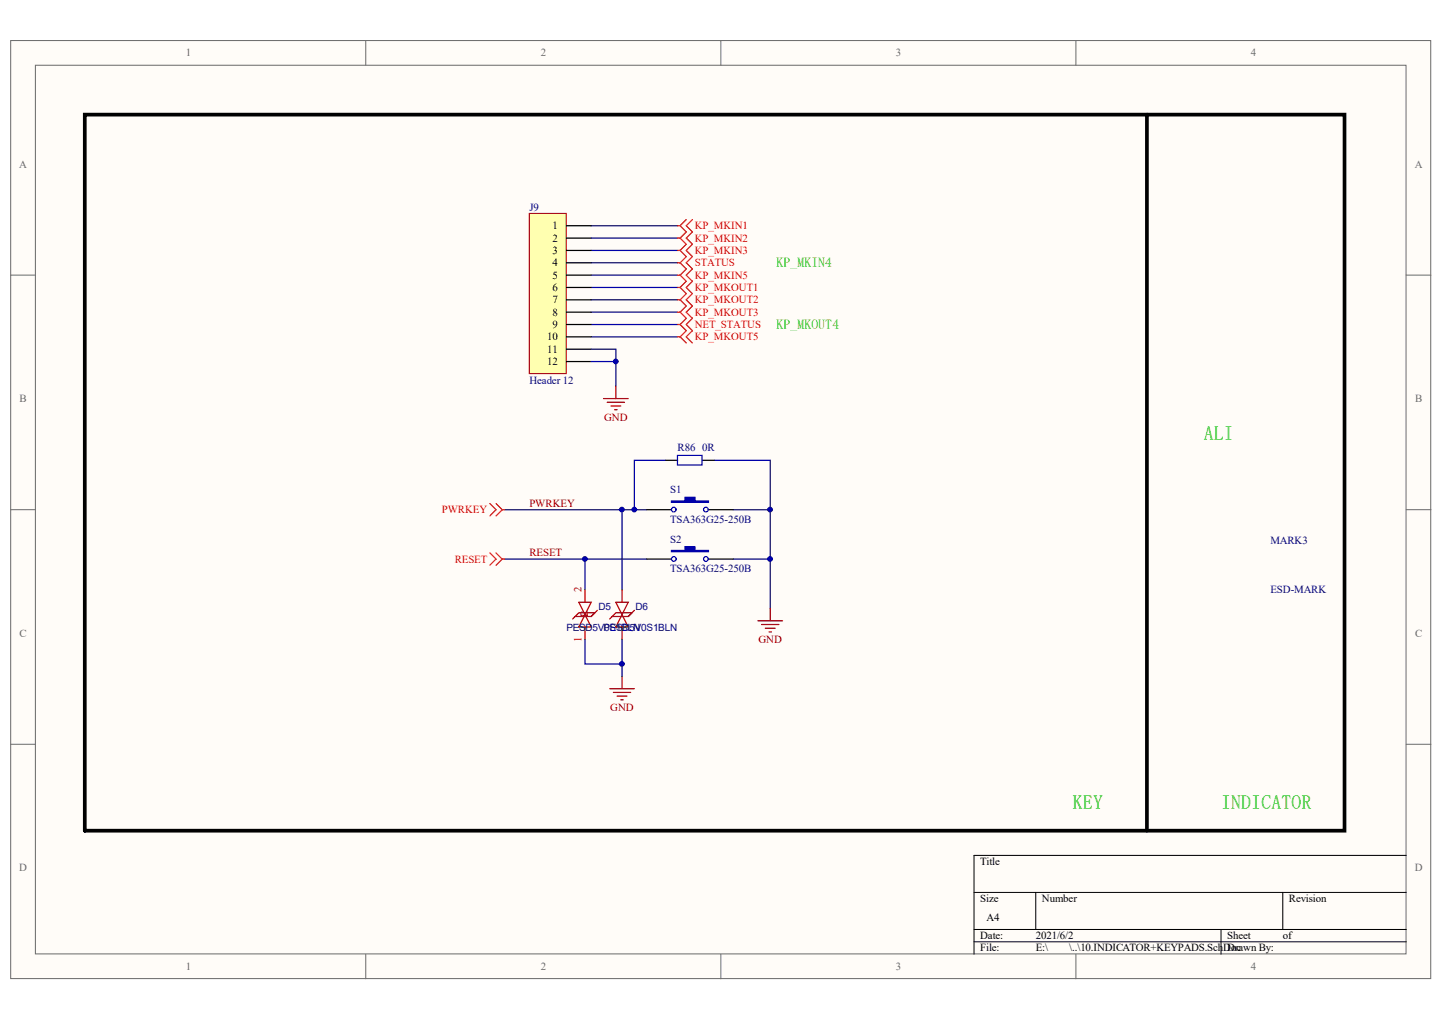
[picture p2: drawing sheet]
<svg xmlns="http://www.w3.org/2000/svg" width="297mm" height="210mm" viewBox="0 0 297 210" stroke-linecap="round" stroke-linejoin="round" font-family="sans-serif">
<g fill="#fffcf8" stroke="#696969" stroke-width=".21">
<path d="M2.2 8.3h291.9v192.9h-291.9z"/>
<path d="M7.3 13.4h281.7v182.7h-281.7z"/>
</g>
<path d="M75.2 8.3v5.1M148.2 8.3v5.1M221.2 8.3v5.1M2.2 56.6h5.1M289.1 56.6h5.1M2.2 104.8h5.1M289.1 104.8h5.1M2.2 153h5.1M289.1 153h5.1M75.2 196.2v5M148.2 196.2v5M221.2 196.2v5" fill="none" stroke="#696969" stroke-width=".21"/>
<path d="M289.1 175.9h-88.9v20.3M200.2 183.5h88.9M200.2 191.1h88.9M200.2 193.6h88.9M212.9 183.5v7.6M251 191.1v5.1M263.7 183.5v7.6" fill="none" stroke="#000" stroke-width=".21"/>
<g fill="none" stroke="#000080" stroke-width=".25">
<path d="M121.5 46.4h17.8M121.5 48.9h17.8M121.5 51.5h17.8M121.5 54h17.8M121.5 56.6h17.8M121.5 59.1h17.8M121.5 61.6h17.8M121.5 64.2h17.8M121.5 66.7h17.8M121.5 69.3h17.8M103.7 104.8h29.2M103.7 114.9h29.2"/>
<path d="M120.3 114.9v6.4M127.9 104.8v16.5M150.7 104.8h7.6v10.1M150.7 114.9h7.6v10.2M120.3 131.4v5.1h7.6M127.9 131.4v7.7"/>
</g>
<path d="M127.9 139.1v2.5M155.8 127.6h5.1M156.6 128.4h3.5M157.3 129.2h2M158.1 129.9h.5M158.3 125.1v2.5M125.3 141.6h5.1M126.1 142.4h3.5M126.9 143.1h2M127.6 143.9h.5" fill="none" stroke="#800000" stroke-width=".25"/>
<g fill="none" stroke="#f00" stroke-width=".25">
<path d="M139.3 46.4h.5M139.3 48.9h.5M139.3 51.5h.5M139.3 56.6h.5M139.3 59.1h.5M139.8 46.4l1.3 1.3-1.3 1.2M139.8 48.9l1.3 1.3-1.3 1.3M139.8 51.5l1.3 1.3M139.8 56.6l1.3 1.2-1.3 1.3M139.8 59.1l1.3 1.3-1.3 1.2M141.1 45.1l-1.3 1.3M141.1 55.3l-1.3 1.3"/>
<path d="M142.3 45.1l-1.2 1.3 1.2 1.3-1.2 1.2 1.2 1.3-1.2 1.3 1.2 1.3M142.3 55.3l-1.2 1.3 1.2 1.2-1.2 1.3 1.2 1.3-1.2 1.2 1.2 1.3-1.2 1.3 1.2 1.2M139.3 61.6h.5M139.3 64.2h.5M139.3 69.3h.5M139.8 61.6l1.3 1.3-1.3 1.3M139.8 64.2l1.3 1.2M139.8 69.3l1.3 1.2M141.1 68l-1.3 1.3M142.3 68l-1.2 1.3 1.2 1.2M100.7 113.7l1.3 1.2-1.3 1.3M100.7 103.5l1.3 1.3-1.3 1.3"/>
<path d="M102 113.7l1.2 1.2M102 103.5l1.2 1.3M103.2 114.9l-1.2 1.3M103.2 114.9h.5M103.2 104.8l-1.2 1.3M103.2 104.8h.5"/>
</g>
<path d="M17.4 23.6h259v147.2h-259zM235.8 23.6v147.2" fill="none" stroke="#000" stroke-width=".76"/>
<path d="M119 123.8h2.5l-1.2 2.6zM120.3 126.4l1.2 2.5h-2.5zM120.3 121.3v2.5M120.3 128.9v2.5M121.5 126.7l.8-.7-.8 .7h-3.3l-.5 .5M122.8 125.5l-.5 .5h-3.3l-.8 .7M126.6 123.8h2.5l-1.2 2.6zM127.9 126.4l1.2 2.5h-2.5zM127.9 121.3v2.5M127.9 128.9v2.5M129.1 126.7l.8-.7-.8 .7h-3.3l-.5 .5M130.4 125.5l-.5 .5h-3.3l-.8 .7" fill="none" stroke="#800" stroke-width=".25"/>
<path d="M108.8 43.9h7.6v32.9h-7.6z" fill="#ffffb0" stroke="#800000" stroke-width=".21"/>
<g fill="none" stroke="#000" stroke-width=".25">
<path d="M116.4 46.4h5.1M116.4 48.9h5.1M116.4 51.5h5.1M116.4 54h5.1M116.4 56.6h5.1M116.4 59.1h5.1M116.4 61.6h5.1M116.4 64.2h5.1M116.4 66.7h5.1M116.4 69.3h5.1M116.4 71.8h5.1M116.4 74.3h5.1"/>
<path d="M136.8 94.6h2.5M144.4 94.6h2.5M132.9 104.8h5.1M132.9 114.9h5.1M145.6 104.8h5.1M145.6 114.9h5.1"/>
</g>
<path d="M121.5 71.8h5.1v2.5h-5.1M126.6 74.3v5.1M136.8 94.6h-6.4v10.2M146.9 94.6h11.4v10.2" fill="none" stroke="#000080" stroke-width=".25"/>
<path d="M126.6 79.4v2.5M124.1 81.9h5M124.8 82.7h3.6M125.6 83.5h2M126.3 84.2h.6" fill="none" stroke="#800000" stroke-width=".25"/>
<g fill="#00f" stroke="#00f" stroke-width=".25">
<path d="M138 103h2.8v-.8h2v.8h2.8v.3h-7.6z" fill-rule="evenodd"/>
<path d="M138 113.2h2.8v-.8h2v.8h2.8v.2h-7.6z" fill-rule="evenodd"/>
</g>
<g fill="none" stroke="#00f" stroke-width=".25">
<path d="M139.3 93.6h5v2h-5z"/>
<circle cx="138.5" cy="104.8" r=".48"/>
<circle cx="138.5" cy="114.9" r=".48"/>
<circle cx="145.1" cy="104.8" r=".48"/>
<circle cx="145.1" cy="114.9" r=".48"/>
</g>
<path d="M139.3 54h.5M139.8 54l1.3 1.3M141.1 52.8l-1.3 1.2M142.3 52.8l-1.2 1.2 1.2 1.3M139.3 66.7h.5M139.8 66.7l1.3 1.3M141.1 65.4l-1.3 1.3M142.3 65.4l-1.2 1.3 1.2 1.3" fill="none" stroke="#f00" stroke-width=".25"/>
<g fill="#000080" stroke="#000080" stroke-width=".21">
<circle cx="120.2" cy="114.9" r=".48"/>
<circle cx="126.6" cy="74.3" r=".48"/>
<circle cx="127.8" cy="136.5" r=".49"/>
<circle cx="127.8" cy="104.8" r=".49"/>
<circle cx="130.4" cy="104.8" r=".48"/>
<circle cx="158.3" cy="114.9" r=".49"/>
<circle cx="158.3" cy="104.8" r=".49"/>
</g>
<g font-size="4" fill="#00bf00">
<text x="247.4" y="90.5">ALI</text>
<text x="220.5" y="166.4">KEY</text>
<text x="251" y="166.4">INDICATOR</text>
</g>
<g font-size="2.8" fill="#00bf00">
<text x="159.6" y="54.9">KP_MKIN4</text>
<text x="159.6" y="67.6">KP_MKOUT4</text>
</g>
<g font-size="2.2" fill="#696969">
<text x="38.2" y="11.6">1</text>
<text x="111.2" y="11.6">2</text>
<text x="184.2" y="11.6">3</text>
<text x="257.1" y="11.6">4</text>
<text x="3.9" y="34.4">A</text>
<text x="290.8" y="34.4">A</text>
<text x="4" y="82.7">B</text>
<text x="290.9" y="82.7">B</text>
<text x="4" y="130.9">C</text>
<text x="290.9" y="130.9">C</text>
<text x="3.9" y="179.1">D</text>
<text x="290.8" y="179.1">D</text>
<text x="38.2" y="199.4">1</text>
<text x="111.2" y="199.4">2</text>
<text x="184.2" y="199.4">3</text>
<text x="257.1" y="199.4">4</text>
</g>
<g font-size="2.2" fill="#000080">
<text x="108.8" y="43.3">J9</text>
<text x="108.8" y="78.9">Header 12</text>
<text x="139.3" y="92.8">R86</text>
<text x="144.4" y="92.8">0R</text>
<text x="137.8" y="101.4">S1</text>
<text x="137.8" y="107.5">TSA363G25-250B</text>
<text x="137.8" y="111.6">S2</text>
<text x="261.2" y="111.9">MARK3</text>
<text x="137.8" y="117.7">TSA363G25-250B</text>
<text x="261.2" y="122">ESD-MARK</text>
</g>
<g font-size="2.2">
<text x="113.6" y="47.1">1</text>
<text x="113.6" y="49.7">2</text>
<text x="113.6" y="52.2">3</text>
<text x="113.6" y="54.7">4</text>
<text x="113.6" y="57.3">5</text>
<text x="113.6" y="59.8">6</text>
<text x="113.6" y="62.4">7</text>
<text x="113.6" y="64.9">8</text>
<text x="112.5" y="70">10</text>
<text x="113.6" y="67.4">9</text>
<text x="112.5" y="72.5">11</text>
<text x="112.5" y="75.1">12</text>
<text x="201.5" y="177.8">Title</text>
<text x="201.5" y="185.5">Size</text>
<text x="214.2" y="185.5">Number</text>
<text x="265" y="185.5">Revision</text>
<text x="202.8" y="189.3">A4</text>
<text x="201.5" y="193.1">Date:</text>
<text x="201.5" y="195.6">File:</text>
<text x="212.9" y="193.1">2021/6/2</text>
<text x="212.9" y="195.6">E:\</text>
<text x="219.8" y="195.6">\..\10.INDICATOR+KEYPADS.Sch</text>
<text x="251.5" y="195.6">Doc</text>
<text x="252.3" y="193.1">Sheet</text>
<text x="252.3" y="195.6">Drawn By:</text>
<text x="263.7" y="193.1">of</text>
</g>
<g font-size="2.2" fill="#f00">
<text x="142.8" y="47.1">KP_MKIN1</text>
<text x="142.8" y="49.7">KP_MKIN2</text>
<text x="142.8" y="52.2">KP_MKIN3</text>
<text x="142.8" y="57.3">KP_MKIN5</text>
<text x="142.8" y="59.8">KP_MKOUT1</text>
<text x="142.8" y="54.7">STATUS</text>
<text x="142.8" y="62.4">KP_MKOUT2</text>
<text x="142.8" y="64.9">KP_MKOUT3</text>
<text x="142.8" y="70">KP_MKOUT5</text>
<text x="142.8" y="67.4">NET_STATUS</text>
<text x="90.8" y="105.5">PWRKEY</text>
<text x="93.5" y="115.7">RESET</text>
</g>
<g font-size="2.2" fill="#800000">
<text x="124.2" y="86.5">GND</text>
<text x="108.8" y="104.2">PWRKEY</text>
<text x="108.8" y="114.4">RESET</text>
<text x="155.9" y="132.2">GND</text>
<text x="125.5" y="146.1">GND</text>
</g>
<g font-size="2.2" fill="#800">
<text x="119.6" y="121.8" transform="rotate(-90 119.6 121.8)">2</text>
<text x="120.8" y="127.1" transform="rotate(-90 120.8 127.1)">1</text>
<text x="120.8" y="126.7" transform="rotate(-90 120.8 126.7)">2</text>
<text x="119.6" y="132.1" transform="rotate(-90 119.6 132.1)">1</text>
</g>
<g font-size="2.1" fill="#000080">
<text x="123" y="125.5">D5</text>
<text x="130.7" y="125.5">D6</text>
<text x="116.4" y="129.8">PES</text>
<text x="120.4" y="129.8">D5VPES</text>
<text x="124.2" y="129.8">0S1BLN</text>
<text x="128" y="129.8">D5V0S1BLN</text>
</g>
</svg>
